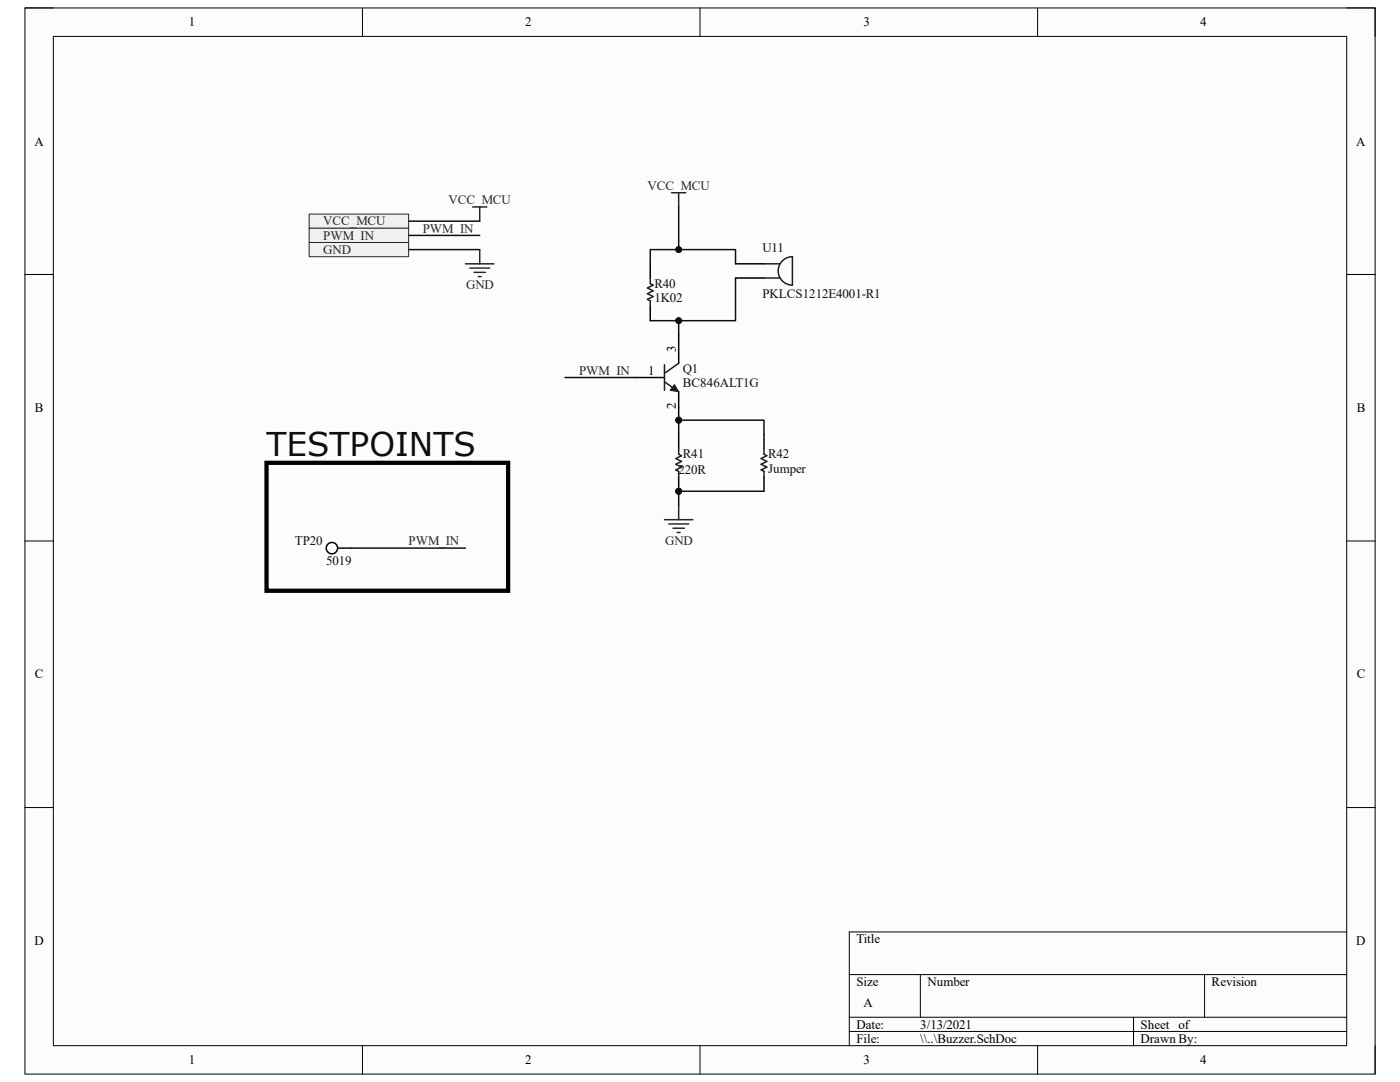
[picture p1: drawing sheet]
<svg xmlns="http://www.w3.org/2000/svg" width="279mm" height="216mm" viewBox="0 0 279 216" stroke-linecap="round" stroke-linejoin="round" font-family="sans-serif">
<path d="M5 1.6h269.4v212.7h-269.4z" fill-rule="evenodd" fill="#fcfcfc"/>
<path d="M5 1.6h269.4v212.7h-269.4z" fill="none" stroke="#000" stroke-width=".2"/>
<path d="M10.6 7.3h258.2v201.4h-258.2z" fill-rule="evenodd" fill="#fcfcfc"/>
<g fill="none" stroke="#000" stroke-width=".2">
<path d="M5 1.6h5.6M10.6 7.3h258.2v201.4h-258.2zM72.3 1.6v5.7M139.7 1.6v5.7M207.1 1.6v5.7M268.8 1.6h5.6v5.7M5 54.8h5.6M268.8 54.8h5.6M5 107.9h5.6M268.8 107.9h5.6M5 161.1h5.6M268.8 161.1h5.6"/>
<path d="M169.5 194.5h99.3M183.7 194.5v8.5M240.4 194.5v8.5M268.8 186h-99.3v22.7M72.3 208.7v5.6M139.7 208.7v5.6M169.5 203h99.3M169.5 205.8h99.3M207.1 208.7v5.6M226.2 203v5.7M274.4 208.7v5.6"/>
</g>
<path d="M129.8 52.6v2.9M129.8 61.2v2.8" fill="none" stroke="#000" stroke-width=".3"/>
<path d="M129.8 55.5v1.1l.5 .3-1.1 .6 1.1 .5-1.1 .6 1.1 .6-1.1 .5 .6 .3v1.2" fill="none" stroke="#1c1c1c" stroke-width=".3"/>
<circle cx="135.4" cy="83.8" r=".57" fill="#0e0e0e"/>
<circle cx="135.4" cy="83.8" r=".57" fill="none" stroke="#0e0e0e" stroke-width=".2"/>
<path d="M126.9 75.3h5.7M135.4 78.2v5.6" fill="none" stroke="#000" stroke-width=".3"/>
<circle cx="135.4" cy="83.8" r=".57" fill="#0e0e0e"/>
<circle cx="135.4" cy="83.8" r=".57" fill="none" stroke="#0e0e0e" stroke-width=".2"/>
<path d="M135.4 66.8v5.7" fill="none" stroke="#000" stroke-width=".3"/>
<path d="M132.6 76.2l2.8 2M132.6 72.8v5.1M135.4 72.5l-2.8 2" fill="none" stroke="#1c1c1c" stroke-width=".3"/>
<path d="M134.6 76.8l.8 1.4-1.7-.3z" fill="#1c1c1c"/>
<path d="M134.6 76.8l.8 1.4-1.7-.3z" fill="none" stroke="#1c1c1c" stroke-width=".2"/>
<path d="M132.6 103.7h5.7M133.5 104.5h3.9M134.3 105.4h2.3M135.2 106.3h.5M135.4 100.9v2.8" fill="none" stroke="#262626" stroke-width=".3"/>
<path d="M146.8 52.6h5.7M146.8 55.5h5.7" fill="none" stroke="#000" stroke-width=".3"/>
<path d="M152.5 52.6h3.1M152.5 55.5h3.1M155.9 52.3a2.83 2.83 0 0 1 2.2-1.1v5.7a2.84 2.84 0 0 1-2.5-1.6 2.84 2.84 0 0 1 .3-3z" fill="none" stroke="#1c1c1c" stroke-width=".3"/>
<path d="M61.7 42.7h19.9v2.9h-19.9z" fill-rule="evenodd" fill="#f0f0f0"/>
<path d="M61.7 42.7h19.9v2.9h-19.9z" fill="none" stroke="#262626" stroke-width=".2"/>
<path d="M61.7 48.4h19.9v2.8h-19.9z" fill-rule="evenodd" fill="#f0f0f0"/>
<path d="M61.7 48.4h19.9v2.8h-19.9z" fill="none" stroke="#262626" stroke-width=".2"/>
<path d="M61.7 45.6h19.9v2.8h-19.9z" fill-rule="evenodd" fill="#f0f0f0"/>
<path d="M61.7 45.6h19.9v2.8h-19.9z" fill="none" stroke="#262626" stroke-width=".2"/>
<circle cx="135.4" cy="98" r=".57" fill="#0e0e0e"/>
<circle cx="135.4" cy="98" r=".57" fill="none" stroke="#0e0e0e" stroke-width=".2"/>
<path d="M135.4 86.7v2.8M135.4 95.2v2.8" fill="none" stroke="#000" stroke-width=".3"/>
<circle cx="135.4" cy="98" r=".57" fill="#0e0e0e"/>
<circle cx="135.4" cy="98" r=".57" fill="none" stroke="#0e0e0e" stroke-width=".2"/>
<path d="M135.4 89.5v1.2l.6 .2-1.1 .6 1.1 .6-1.1 .5 1.1 .6-1.1 .6 .5 .3v1.1M152.5 89.5v1.2l.5 .2-1.1 .6 1.1 .6-1.1 .5 1.1 .6-1.1 .6 .6 .3v1.1" fill="none" stroke="#1c1c1c" stroke-width=".3"/>
<path d="M152.5 86.7v2.8M152.5 95.2v2.8" fill="none" stroke="#000" stroke-width=".3"/>
<path d="M134 38.5h2.9M135.4 38.5v2.8M92.9 52.6h5.7M93.8 53.5h3.9M94.3 41.3h2.9M94.6 54.3h2.3M95.5 55.2h.5M95.7 41.3v2.8M95.7 49.8v2.8" fill="none" stroke="#262626" stroke-width=".3"/>
<path d="M146.8 55.5v8.5h-11.4v2.8" fill="none" stroke="#0e0e0e" stroke-width=".3"/>
<circle cx="135.4" cy="64" r=".57" fill="#0e0e0e"/>
<circle cx="135.4" cy="64" r=".57" fill="none" stroke="#0e0e0e" stroke-width=".2"/>
<path d="M112.8 75.3h14.1M129.8 64h5.6" fill="none" stroke="#0e0e0e" stroke-width=".3"/>
<circle cx="135.4" cy="64" r=".57" fill="#0e0e0e"/>
<circle cx="135.4" cy="64" r=".57" fill="none" stroke="#0e0e0e" stroke-width=".2"/>
<path d="M135.4 41.3v8.5" fill="none" stroke="#0e0e0e" stroke-width=".3"/>
<circle cx="135.4" cy="49.8" r=".57" fill="#0e0e0e"/>
<circle cx="135.4" cy="49.8" r=".57" fill="none" stroke="#0e0e0e" stroke-width=".2"/>
<path d="M81.6 44.1h14.1M135.4 86.7v-2.9h17.1v2.9" fill="none" stroke="#0e0e0e" stroke-width=".3"/>
<circle cx="135.4" cy="83.8" r=".57" fill="#0e0e0e"/>
<circle cx="135.4" cy="83.8" r=".57" fill="none" stroke="#0e0e0e" stroke-width=".2"/>
<path d="M152.5 98h-17.1v2.9" fill="none" stroke="#0e0e0e" stroke-width=".3"/>
<circle cx="135.4" cy="98" r=".57" fill="#0e0e0e"/>
<circle cx="135.4" cy="98" r=".57" fill="none" stroke="#0e0e0e" stroke-width=".2"/>
<path d="M129.8 52.6v-2.8h17v2.8" fill="none" stroke="#0e0e0e" stroke-width=".3"/>
<circle cx="135.4" cy="49.8" r=".57" fill="#0e0e0e"/>
<circle cx="135.4" cy="49.8" r=".57" fill="none" stroke="#0e0e0e" stroke-width=".2"/>
<path d="M81.6 47h14.1M81.6 49.8h14.1" fill="none" stroke="#0e0e0e" stroke-width=".3"/>
<path d="M53.2 92.4h48.2v25.5h-48.2z" fill="none" stroke="#000" stroke-width=".85"/>
<circle cx="66.2" cy="109.4" r="1.14" fill="#fefefe"/>
<g fill="none" stroke="#000" stroke-width=".3">
<path d="M67.4 109.4h2.8"/>
<circle cx="66.2" cy="109.4" r="1.14"/>
</g>
<path d="M70.2 109.4h22.7" fill="none" stroke="#0e0e0e" stroke-width=".3"/>
<text font-size="6.5" fill="#0e0e0e" x="53.2" y="91">TESTPOINTS</text>
<g font-size="2.6">
<text x="37.7" y="5.2">1</text>
<text x="104.8" y="5.2">2</text>
<text x="172.3" y="5.2">3</text>
<text x="239.5" y="5.2">4</text>
<text x="6.9" y="29">A</text>
<text x="270.7" y="29">A</text>
<text x="134.9" y="70.2" transform="rotate(-90 134.9 70.2)">3</text>
<text x="129.4" y="74.8">1</text>
<text x="7" y="82.2">B</text>
<text x="134.9" y="81.6" transform="rotate(-90 134.9 81.6)">2</text>
<text x="270.8" y="82.2">B</text>
<text x="7" y="135.4">C</text>
<text x="270.8" y="135.4">C</text>
<text x="6.9" y="188.6">D</text>
<text x="170.9" y="188.2">Title</text>
<text x="270.7" y="188.6">D</text>
<text x="170.9" y="196.7">Size</text>
<text x="185.1" y="196.7">Number</text>
<text x="241.8" y="196.7">Revision</text>
<text x="172.3" y="201">A</text>
<text x="170.9" y="205.2">Date:</text>
<text x="170.9" y="208.1">File:</text>
<text x="183.6" y="205.2">3/13/2021</text>
<text x="183.7" y="208.1">\\..\Buzzer.SchDoc</text>
<text x="227.6" y="208.1">Drawn By:</text>
<text x="227.6" y="205.2">Sheet of</text>
<text x="37.7" y="212.3">1</text>
<text x="104.8" y="212.3">2</text>
<text x="172.3" y="212.3">3</text>
<text x="239.5" y="212.3">4</text>
</g>
<g font-size="2.6" fill="#262626">
<text x="89.5" y="40.7">VCC_MCU</text>
<text x="129.2" y="37.9">VCC_MCU</text>
<text x="64.5" y="45">VCC_MCU</text>
<text x="64.5" y="47.8">PWM_IN</text>
<text x="84.4" y="46.4">PWM_IN</text>
<text x="64.5" y="50.6">GND</text>
<text x="93" y="57.7">GND</text>
<text x="115.6" y="74.8">PWM_IN</text>
<text x="81.5" y="108.8">PWM_IN</text>
<text x="132.7" y="108.8">GND</text>
</g>
<g font-size="2.6" fill="#0e0e0e">
<text x="152.1" y="50.4">U11</text>
<text x="130.6" y="57.4">R40</text>
<text x="152.1" y="59.4">PKLCS1212E4001-R1</text>
<text x="130.6" y="60.3">1K02</text>
<text x="136.3" y="74.5">Q1</text>
<text x="136.3" y="77.3">BC846ALT1G</text>
<text x="135.4" y="94.6">220R</text>
<text x="136.3" y="91.5">R41</text>
<text x="153.3" y="91.5">R42</text>
<text x="153.3" y="94.3">Jumper</text>
<text x="58.8" y="108.8">TP20</text>
<text x="65.1" y="112.8">5019</text>
</g>
</svg>
